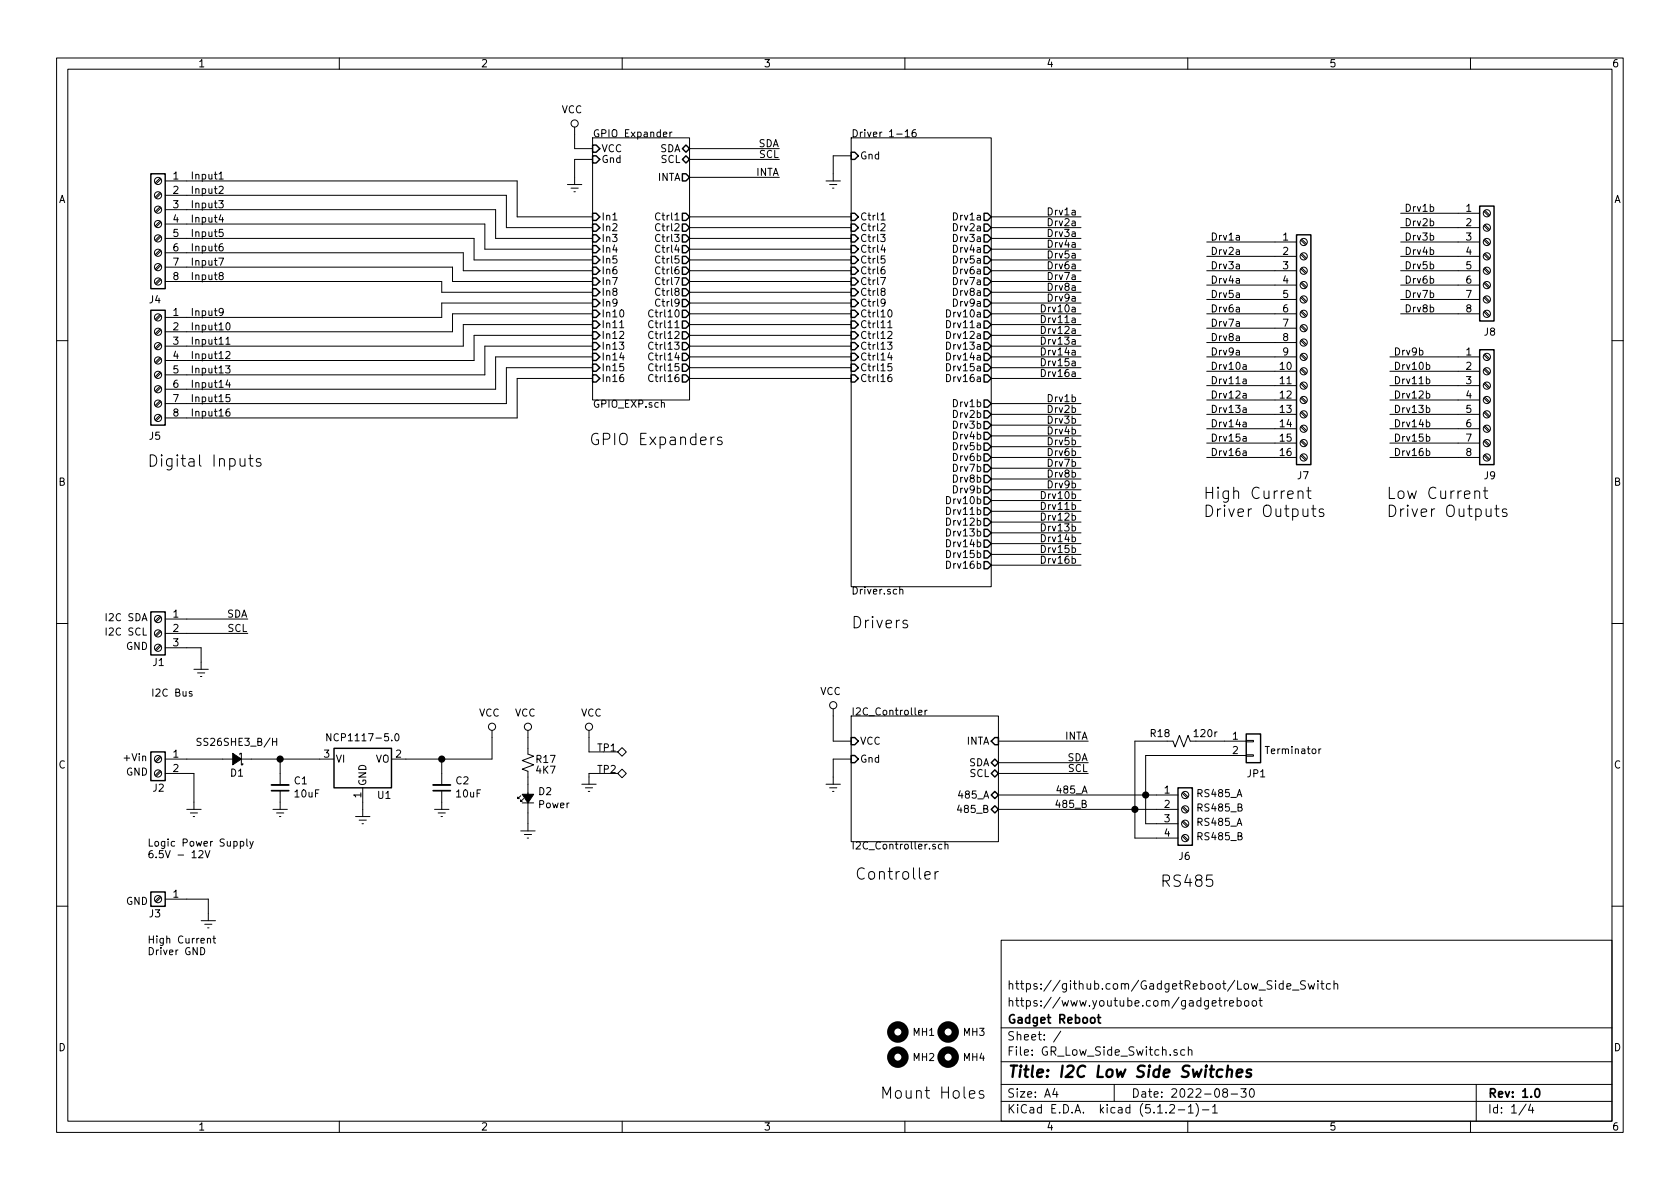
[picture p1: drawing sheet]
EESchema Schematic File Version 4
LIBS:GR_Low_Side_Switch-cache
EELAYER 29 0
EELAYER END
$Descr A4 11693 8268
encoding utf-8
Sheet 1 4
Title "I2C Low Side Switches"
Date "2022-08-30"
Rev "1.0"
Comp "Gadget Reboot"
Comment1 "https://www.youtube.com/gadgetreboot"
Comment2 "https://github.com/GadgetReboot/Low_Side_Switch"
Comment3 ""
Comment4 ""
$EndDescr
$Comp
L Mechanical:MountingHole MH1
U 1 1
P 6250 7175
F 0 "MH1" H 6350 7175 50  0000 L CNN
F 1 "MountingHole" H 6350 7130 50  0001 L CNN
F 2 "MountingHole:MountingHole_3.2mm_M3" H 6250 7175 50  0001 C CNN
F 3 "~" H 6250 7175 50  0001 C CNN
	1    6250 7175
	1    0    0    -1  
$EndComp
$Comp
L Mechanical:MountingHole MH2
U 1 1
P 6250 7350
F 0 "MH2" H 6350 7350 50  0000 L CNN
F 1 "MountingHole" H 6350 7305 50  0001 L CNN
F 2 "MountingHole:MountingHole_3.2mm_M3" H 6250 7350 50  0001 C CNN
F 3 "~" H 6250 7350 50  0001 C CNN
	1    6250 7350
	1    0    0    -1  
$EndComp
$Comp
L Mechanical:MountingHole MH3
U 1 1
P 6600 7175
F 0 "MH3" H 6700 7175 50  0000 L CNN
F 1 "MountingHole" H 6700 7130 50  0001 L CNN
F 2 "MountingHole:MountingHole_3.2mm_M3" H 6600 7175 50  0001 C CNN
F 3 "~" H 6600 7175 50  0001 C CNN
	1    6600 7175
	1    0    0    -1  
$EndComp
$Comp
L Mechanical:MountingHole MH4
U 1 1
P 6600 7350
F 0 "MH4" H 6700 7350 50  0000 L CNN
F 1 "MountingHole" H 6700 7305 50  0001 L CNN
F 2 "MountingHole:MountingHole_3.2mm_M3" H 6600 7350 50  0001 C CNN
F 3 "~" H 6600 7350 50  0001 C CNN
	1    6600 7350
	1    0    0    -1  
$EndComp
Text Notes 6125 7650 0    79   ~ 0
Mount Holes
Text Label 1725 4300 2    50   ~ 0
SDA
Text Label 1725 4400 2    50   ~ 0
SCL
Wire Wire Line
	1725 4400 1300 4400
Wire Wire Line
	1725 4300 1300 4300
$Comp
L power:VCC #PWR?
U 1 1
P 4100 5125
AR Path="/620F645F/625E51FA" Ref="#PWR?"  Part="1" 
AR Path="/625E51FA" Ref="#PWR016"  Part="1" 
F 0 "#PWR016" H 4100 4975 50  0001 C CNN
F 1 "VCC" H 4117 5298 50  0000 C CNN
F 2 "" H 4100 5125 50  0001 C CNN
F 3 "" H 4100 5125 50  0001 C CNN
	1    4100 5125
	1    0    0    -1  
$EndComp
Text Notes 850  5300 0    50   ~ 0
+Vin
Text Notes 725  4325 0    50   ~ 0
I2C SDA
Text Notes 725  4425 0    50   ~ 0
I2C SCL
Text Notes 875  5400 0    50   ~ 0
GND
$Comp
L power:GNDREF #PWR012
U 1 1
P 4100 5400
F 0 "#PWR012" H 4100 5150 50  0001 C CNN
F 1 "GNDREF" H 4105 5227 50  0001 C CNN
F 2 "" H 4100 5400 50  0001 C CNN
F 3 "" H 4100 5400 50  0001 C CNN
	1    4100 5400
	1    0    0    -1  
$EndComp
$Comp
L Connector:TestPoint_Alt TP?
U 1 1
P 4200 5225
AR Path="/620F645F/630493F2" Ref="TP?"  Part="1" 
AR Path="/630493F2" Ref="TP1"  Part="1" 
F 0 "TP1" V 4225 5250 50  0000 C CNN
F 1 "TestPoint_Alt" V 4304 5297 50  0001 C CNN
F 2 "TestPoint:TestPoint_THTPad_D2.0mm_Drill1.0mm" H 4400 5225 50  0001 C CNN
F 3 "~" H 4400 5225 50  0001 C CNN
	1    4200 5225
	0    1    -1   0   
$EndComp
$Comp
L Connector:TestPoint_Alt TP?
U 1 1
P 4200 5375
AR Path="/620F645F/63050816" Ref="TP?"  Part="1" 
AR Path="/63050816" Ref="TP2"  Part="1" 
F 0 "TP2" V 4225 5400 50  0000 C CNN
F 1 "TestPoint_Alt" V 4304 5447 50  0001 C CNN
F 2 "TestPoint:TestPoint_THTPad_D2.0mm_Drill1.0mm" H 4400 5375 50  0001 C CNN
F 3 "~" H 4400 5375 50  0001 C CNN
	1    4200 5375
	0    1    -1   0   
$EndComp
Wire Wire Line
	4100 5225 4100 5125
Wire Wire Line
	4200 5375 4100 5375
Wire Wire Line
	4100 5375 4100 5400
$Sheet
S 5925 950  975  3125
U 6258F4DD
F0 "Driver 1-16" 50
F1 "Driver.sch" 50
F2 "Gnd" I L 5925 1075 50 
F3 "Drv16b" O R 6900 3925 50 
F4 "Drv15b" O R 6900 3850 50 
F5 "Drv14b" O R 6900 3775 50 
F6 "Drv13b" O R 6900 3700 50 
F7 "Drv12b" O R 6900 3625 50 
F8 "Drv11b" O R 6900 3550 50 
F9 "Drv10b" O R 6900 3475 50 
F10 "Drv9b" O R 6900 3400 50 
F11 "Drv8b" O R 6900 3325 50 
F12 "Drv7b" O R 6900 3250 50 
F13 "Drv6b" O R 6900 3175 50 
F14 "Drv5b" O R 6900 3100 50 
F15 "Drv4b" O R 6900 3025 50 
F16 "Drv3b" O R 6900 2950 50 
F17 "Drv2b" O R 6900 2875 50 
F18 "Drv1b" O R 6900 2800 50 
F19 "Ctrl16" I L 5925 2625 50 
F20 "Ctrl15" I L 5925 2550 50 
F21 "Ctrl14" I L 5925 2475 50 
F22 "Ctrl13" I L 5925 2400 50 
F23 "Ctrl12" I L 5925 2325 50 
F24 "Ctrl11" I L 5925 2250 50 
F25 "Ctrl10" I L 5925 2175 50 
F26 "Ctrl9" I L 5925 2100 50 
F27 "Ctrl8" I L 5925 2025 50 
F28 "Ctrl7" I L 5925 1950 50 
F29 "Ctrl6" I L 5925 1875 50 
F30 "Ctrl5" I L 5925 1800 50 
F31 "Ctrl4" I L 5925 1725 50 
F32 "Ctrl3" I L 5925 1650 50 
F33 "Ctrl2" I L 5925 1575 50 
F34 "Ctrl1" I L 5925 1500 50 
F35 "Drv16a" O R 6900 2625 50 
F36 "Drv15a" O R 6900 2550 50 
F37 "Drv14a" O R 6900 2475 50 
F38 "Drv13a" O R 6900 2400 50 
F39 "Drv12a" O R 6900 2325 50 
F40 "Drv11a" O R 6900 2250 50 
F41 "Drv10a" O R 6900 2175 50 
F42 "Drv9a" O R 6900 2100 50 
F43 "Drv8a" O R 6900 2025 50 
F44 "Drv7a" O R 6900 1950 50 
F45 "Drv6a" O R 6900 1875 50 
F46 "Drv5a" O R 6900 1800 50 
F47 "Drv4a" O R 6900 1725 50 
F48 "Drv3a" O R 6900 1650 50 
F49 "Drv2a" O R 6900 1575 50 
F50 "Drv1a" O R 6900 1500 50 
$EndSheet
$Comp
L power:GNDREF #PWR013
U 1 1
P 5800 1200
F 0 "#PWR013" H 5800 950 50  0001 C CNN
F 1 "GNDREF" H 5805 1027 50  0001 C CNN
F 2 "" H 5800 1200 50  0001 C CNN
F 3 "" H 5800 1200 50  0001 C CNN
	1    5800 1200
	-1   0    0    -1  
$EndComp
Wire Wire Line
	5925 1075 5800 1075
Wire Wire Line
	5800 1075 5800 1200
Text Label 7500 1500 2    50   ~ 0
Drv1a
Text Label 7500 1575 2    50   ~ 0
Drv2a
Wire Wire Line
	7525 1500 6900 1500
Wire Wire Line
	7525 1575 6900 1575
Text Label 7500 1650 2    50   ~ 0
Drv3a
Text Label 7500 1725 2    50   ~ 0
Drv4a
Wire Wire Line
	7525 1650 6900 1650
Wire Wire Line
	7525 1725 6900 1725
Text Label 7500 1800 2    50   ~ 0
Drv5a
Text Label 7500 1875 2    50   ~ 0
Drv6a
Wire Wire Line
	7525 1800 6900 1800
Wire Wire Line
	7525 1875 6900 1875
Text Label 7500 1950 2    50   ~ 0
Drv7a
Text Label 7500 2025 2    50   ~ 0
Drv8a
Wire Wire Line
	7525 1950 6900 1950
Wire Wire Line
	7525 2025 6900 2025
Text Label 7500 2100 2    50   ~ 0
Drv9a
Text Label 7500 2175 2    50   ~ 0
Drv10a
Wire Wire Line
	7525 2100 6900 2100
Wire Wire Line
	7525 2175 6900 2175
Text Label 7500 2250 2    50   ~ 0
Drv11a
Text Label 7500 2325 2    50   ~ 0
Drv12a
Wire Wire Line
	7525 2250 6900 2250
Wire Wire Line
	7525 2325 6900 2325
Text Label 7500 2400 2    50   ~ 0
Drv13a
Text Label 7500 2475 2    50   ~ 0
Drv14a
Wire Wire Line
	7525 2400 6900 2400
Wire Wire Line
	7525 2475 6900 2475
Text Label 7500 2550 2    50   ~ 0
Drv15a
Text Label 7500 2625 2    50   ~ 0
Drv16a
Wire Wire Line
	7525 2550 6900 2550
Wire Wire Line
	7525 2625 6900 2625
Text Label 5425 1025 2    50   ~ 0
SDA
Text Label 5425 1100 2    50   ~ 0
SCL
Wire Wire Line
	5425 1025 4800 1025
Wire Wire Line
	5425 1100 4800 1100
$Comp
L power:VCC #PWR?
U 1 1
P 4000 925
AR Path="/620F645F/62660C0D" Ref="#PWR?"  Part="1" 
AR Path="/62660C0D" Ref="#PWR010"  Part="1" 
F 0 "#PWR010" H 4000 775 50  0001 C CNN
F 1 "VCC" H 4017 1098 50  0000 C CNN
F 2 "" H 4000 925 50  0001 C CNN
F 3 "" H 4000 925 50  0001 C CNN
	1    4000 925 
	-1   0    0    -1  
$EndComp
$Comp
L power:GNDREF #PWR011
U 1 1
P 4000 1225
F 0 "#PWR011" H 4000 975 50  0001 C CNN
F 1 "GNDREF" H 4005 1052 50  0001 C CNN
F 2 "" H 4000 1225 50  0001 C CNN
F 3 "" H 4000 1225 50  0001 C CNN
	1    4000 1225
	-1   0    0    -1  
$EndComp
Wire Wire Line
	4000 925  4000 1025
Wire Wire Line
	4000 1025 4125 1025
Wire Wire Line
	4125 1100 4000 1100
Wire Wire Line
	4000 1100 4000 1225
Text Notes 5925 4375 0    79   ~ 0
Drivers
$Sheet
S 4125 950  675  1825
U 62660C03
F0 "GPIO Expander" 50
F1 "GPIO_EXP.sch" 50
F2 "SDA" B R 4800 1025 50 
F3 "VCC" I L 4125 1025 50 
F4 "Gnd" I L 4125 1100 50 
F5 "In1" I L 4125 1500 50 
F6 "In2" I L 4125 1575 50 
F7 "In3" I L 4125 1650 50 
F8 "In4" I L 4125 1725 50 
F9 "In5" I L 4125 1800 50 
F10 "In6" I L 4125 1875 50 
F11 "In7" I L 4125 1950 50 
F12 "In8" I L 4125 2025 50 
F13 "In9" I L 4125 2100 50 
F14 "In10" I L 4125 2175 50 
F15 "In11" I L 4125 2250 50 
F16 "In12" I L 4125 2325 50 
F17 "In13" I L 4125 2400 50 
F18 "In14" I L 4125 2475 50 
F19 "In15" I L 4125 2550 50 
F20 "In16" I L 4125 2625 50 
F21 "Ctrl1" O R 4800 1500 50 
F22 "Ctrl2" O R 4800 1575 50 
F23 "Ctrl3" O R 4800 1650 50 
F24 "Ctrl4" O R 4800 1725 50 
F25 "Ctrl5" O R 4800 1800 50 
F26 "Ctrl6" O R 4800 1875 50 
F27 "Ctrl7" O R 4800 1950 50 
F28 "Ctrl8" O R 4800 2025 50 
F29 "Ctrl9" O R 4800 2100 50 
F30 "Ctrl10" O R 4800 2175 50 
F31 "Ctrl11" O R 4800 2250 50 
F32 "Ctrl12" O R 4800 2325 50 
F33 "Ctrl13" O R 4800 2400 50 
F34 "Ctrl14" O R 4800 2475 50 
F35 "Ctrl15" O R 4800 2550 50 
F36 "Ctrl16" O R 4800 2625 50 
F37 "SCL" B R 4800 1100 50 
F38 "INTA" O R 4800 1225 50 
$EndSheet
Text Label 7500 2800 2    50   ~ 0
Drv1b
Text Label 7500 2875 2    50   ~ 0
Drv2b
Wire Wire Line
	7525 2800 6900 2800
Wire Wire Line
	7525 2875 6900 2875
Text Label 7500 2950 2    50   ~ 0
Drv3b
Text Label 7500 3025 2    50   ~ 0
Drv4b
Wire Wire Line
	7525 2950 6900 2950
Wire Wire Line
	7525 3025 6900 3025
Text Label 7500 3100 2    50   ~ 0
Drv5b
Text Label 7500 3175 2    50   ~ 0
Drv6b
Wire Wire Line
	7525 3100 6900 3100
Wire Wire Line
	7525 3175 6900 3175
Text Label 7500 3250 2    50   ~ 0
Drv7b
Text Label 7500 3325 2    50   ~ 0
Drv8b
Wire Wire Line
	7525 3250 6900 3250
Wire Wire Line
	7525 3325 6900 3325
Text Label 7500 3400 2    50   ~ 0
Drv9b
Text Label 7500 3475 2    50   ~ 0
Drv10b
Wire Wire Line
	7525 3400 6900 3400
Wire Wire Line
	7525 3475 6900 3475
Text Label 7500 3550 2    50   ~ 0
Drv11b
Text Label 7500 3625 2    50   ~ 0
Drv12b
Wire Wire Line
	7525 3550 6900 3550
Wire Wire Line
	7525 3625 6900 3625
Text Label 7500 3700 2    50   ~ 0
Drv13b
Text Label 7500 3775 2    50   ~ 0
Drv14b
Wire Wire Line
	7525 3700 6900 3700
Wire Wire Line
	7525 3775 6900 3775
Text Label 7500 3850 2    50   ~ 0
Drv15b
Text Label 7500 3925 2    50   ~ 0
Drv16b
Wire Wire Line
	7525 3850 6900 3850
Wire Wire Line
	7525 3925 6900 3925
Wire Wire Line
	4800 1500 5925 1500
Wire Wire Line
	4800 1575 5925 1575
Wire Wire Line
	4800 1650 5925 1650
Wire Wire Line
	4800 1725 5925 1725
Wire Wire Line
	4800 1800 5925 1800
Wire Wire Line
	4800 1875 5925 1875
Wire Wire Line
	4800 1950 5925 1950
Wire Wire Line
	4800 2025 5925 2025
Wire Wire Line
	4800 2100 5925 2100
Wire Wire Line
	4800 2175 5925 2175
Wire Wire Line
	4800 2250 5925 2250
Wire Wire Line
	4800 2325 5925 2325
Wire Wire Line
	4800 2400 5925 2400
Wire Wire Line
	4800 2475 5925 2475
Wire Wire Line
	4800 2550 5925 2550
Wire Wire Line
	4800 2625 5925 2625
Text Notes 4100 3100 0    79   ~ 0
GPIO Expanders
Text Label 8425 1675 0    50   ~ 0
Drv1a
Text Label 8425 1775 0    50   ~ 0
Drv2a
Wire Wire Line
	8400 1675 8875 1675
Wire Wire Line
	8400 1775 8875 1775
Text Label 8425 1875 0    50   ~ 0
Drv3a
Text Label 8425 1975 0    50   ~ 0
Drv4a
Wire Wire Line
	8400 1875 8875 1875
Wire Wire Line
	8400 1975 8875 1975
Text Label 8425 2075 0    50   ~ 0
Drv5a
Text Label 8425 2175 0    50   ~ 0
Drv6a
Wire Wire Line
	8400 2075 8875 2075
Wire Wire Line
	8400 2175 8875 2175
Text Label 8425 2275 0    50   ~ 0
Drv7a
Text Label 8425 2375 0    50   ~ 0
Drv8a
Wire Wire Line
	8400 2275 8875 2275
Wire Wire Line
	8400 2375 8875 2375
Text Label 8425 2475 0    50   ~ 0
Drv9a
Text Label 8425 2575 0    50   ~ 0
Drv10a
Wire Wire Line
	8400 2475 8875 2475
Wire Wire Line
	8400 2575 8875 2575
Text Label 8425 2675 0    50   ~ 0
Drv11a
Text Label 8425 2775 0    50   ~ 0
Drv12a
Wire Wire Line
	8400 2675 8875 2675
Wire Wire Line
	8400 2775 8875 2775
Text Label 8425 2875 0    50   ~ 0
Drv13a
Text Label 8425 2975 0    50   ~ 0
Drv14a
Wire Wire Line
	8400 2875 8875 2875
Wire Wire Line
	8400 2975 8875 2975
Text Label 8425 3075 0    50   ~ 0
Drv15a
Text Label 8425 3175 0    50   ~ 0
Drv16a
Wire Wire Line
	8400 3075 8875 3075
Wire Wire Line
	8400 3175 8875 3175
Text Notes 8375 3600 0    79   ~ 0
High Current \nDriver Outputs
Text Label 9775 1475 0    50   ~ 0
Drv1b
Text Label 9775 1575 0    50   ~ 0
Drv2b
Wire Wire Line
	9750 1475 10150 1475
Wire Wire Line
	9750 1575 10150 1575
Text Label 9775 1675 0    50   ~ 0
Drv3b
Text Label 9775 1775 0    50   ~ 0
Drv4b
Wire Wire Line
	9750 1675 10150 1675
Wire Wire Line
	9750 1775 10150 1775
Text Label 9775 1875 0    50   ~ 0
Drv5b
Text Label 9775 1975 0    50   ~ 0
Drv6b
Wire Wire Line
	9750 1875 10150 1875
Wire Wire Line
	9750 1975 10150 1975
Text Label 9775 2075 0    50   ~ 0
Drv7b
Text Label 9775 2175 0    50   ~ 0
Drv8b
Wire Wire Line
	9750 2075 10150 2075
Wire Wire Line
	9750 2175 10150 2175
Text Label 9700 2475 0    50   ~ 0
Drv9b
Text Label 9700 2575 0    50   ~ 0
Drv10b
Wire Wire Line
	9675 2475 10150 2475
Wire Wire Line
	9675 2575 10150 2575
Text Label 9700 2675 0    50   ~ 0
Drv11b
Text Label 9700 2775 0    50   ~ 0
Drv12b
Wire Wire Line
	9675 2675 10150 2675
Wire Wire Line
	9675 2775 10150 2775
Text Label 9700 2875 0    50   ~ 0
Drv13b
Text Label 9700 2975 0    50   ~ 0
Drv14b
Wire Wire Line
	9675 2875 10150 2875
Wire Wire Line
	9675 2975 10150 2975
Text Label 9700 3075 0    50   ~ 0
Drv15b
Text Label 9700 3175 0    50   ~ 0
Drv16b
Wire Wire Line
	9675 3075 10150 3075
Wire Wire Line
	9675 3175 10150 3175
Text Notes 9650 3600 0    79   ~ 0
Low Current \nDriver Outputs
Text Label 1325 1250 0    50   ~ 0
Input1
Text Label 1325 1350 0    50   ~ 0
Input2
Text Label 1325 1450 0    50   ~ 0
Input3
Text Label 1325 1550 0    50   ~ 0
Input4
Text Label 1325 1650 0    50   ~ 0
Input5
Text Label 1325 1750 0    50   ~ 0
Input6
Text Label 1325 1850 0    50   ~ 0
Input7
Text Label 1325 1950 0    50   ~ 0
Input8
Text Label 1325 2200 0    50   ~ 0
Input9
Text Label 1325 2300 0    50   ~ 0
Input10
Text Label 1325 2400 0    50   ~ 0
Input11
Text Label 1325 2500 0    50   ~ 0
Input12
Text Label 1325 2600 0    50   ~ 0
Input13
Text Label 1325 2700 0    50   ~ 0
Input14
Text Label 1325 2800 0    50   ~ 0
Input15
Text Label 1325 2900 0    50   ~ 0
Input16
Wire Wire Line
	3600 1500 4125 1500
Wire Wire Line
	3600 2625 4125 2625
Text Notes 1025 3250 0    79   ~ 0
Digital Inputs
Wire Wire Line
	4200 5225 4100 5225
$Comp
L Connector:Screw_Terminal_01x16 J7
U 1 1
P 9075 2375
F 0 "J7" H 9025 1450 50  0000 L CNN
F 1 "Screw_Terminal_01x16" H 9155 2276 50  0001 L CNN
F 2 "TerminalBlock_Phoenix:TerminalBlock_Phoenix_MKDS-3-16-5.08_1x16_P5.08mm_Horizontal" H 9075 2375 50  0001 C CNN
F 3 "~" H 9075 2375 50  0001 C CNN
F 4 "16 Position Terminal Block 5.08mm Through Hole" H 9075 2375 50  0001 C CNN "Description"
F 5 "1-282837-6" H 9075 2375 50  0001 C CNN "MPN"
F 6 "TE Connectivity" H 9075 2375 50  0001 C CNN "Manufacturer"
F 7 "16 Position Terminal Block 5.08mm Through Hole" H 9075 2375 50  0001 C CNN "Desc."
	1    9075 2375
	1    0    0    -1  
$EndComp
$Comp
L Connector:Screw_Terminal_01x08 J9
U 1 1
P 10350 2775
F 0 "J9" H 10325 2250 50  0000 L CNN
F 1 "Screw_Terminal_01x08" H 10430 2676 50  0001 L CNN
F 2 "TerminalBlock_Phoenix:TerminalBlock_Phoenix_MPT-0,5-8-2.54_1x08_P2.54mm_Horizontal" H 10350 2775 50  0001 C CNN
F 3 "~" H 10350 2775 50  0001 C CNN
F 4 "8 Position Terminal Block 2.54mm Through Hole" H 10350 2775 50  0001 C CNN "Description"
F 5 "OSTVN08A150" H 10350 2775 50  0001 C CNN "MPN"
F 6 "On Shore Technology" H 10350 2775 50  0001 C CNN "Manufacturer"
F 7 "8 Position Terminal Block 2.54mm Through Hole" H 10350 2775 50  0001 C CNN "Desc."
	1    10350 2775
	1    0    0    -1  
$EndComp
$Comp
L Connector:Screw_Terminal_01x08 J8
U 1 1
P 10350 1775
F 0 "J8" H 10325 1250 50  0000 L CNN
F 1 "Screw_Terminal_01x08" H 10430 1676 50  0001 L CNN
F 2 "TerminalBlock_Phoenix:TerminalBlock_Phoenix_MPT-0,5-8-2.54_1x08_P2.54mm_Horizontal" H 10350 1775 50  0001 C CNN
F 3 "~" H 10350 1775 50  0001 C CNN
F 4 "8 Position Terminal Block 2.54mm Through Hole" H 10350 1775 50  0001 C CNN "Description"
F 5 "OSTVN08A150" H 10350 1775 50  0001 C CNN "MPN"
F 6 "On Shore Technology" H 10350 1775 50  0001 C CNN "Manufacturer"
F 7 "8 Position Terminal Block 2.54mm Through Hole" H 10350 1775 50  0001 C CNN "Desc."
	1    10350 1775
	1    0    0    -1  
$EndComp
$Comp
L Connector:Screw_Terminal_01x08 J4
U 1 1
P 1100 1550
F 0 "J4" H 1075 1025 50  0000 L CNN
F 1 "Screw_Terminal_01x08" H 1180 1451 50  0001 L CNN
F 2 "TerminalBlock_Phoenix:TerminalBlock_Phoenix_MPT-0,5-8-2.54_1x08_P2.54mm_Horizontal" H 1100 1550 50  0001 C CNN
F 3 "~" H 1100 1550 50  0001 C CNN
F 4 "8 Position Terminal Block 2.54mm Through Hole" H 1100 1550 50  0001 C CNN "Description"
F 5 "OSTVN08A150" H 1100 1550 50  0001 C CNN "MPN"
F 6 "On Shore Technology" H 1100 1550 50  0001 C CNN "Manufacturer"
F 7 "8 Position Terminal Block 2.54mm Through Hole" H 1100 1550 50  0001 C CNN "Desc."
	1    1100 1550
	-1   0    0    -1  
$EndComp
$Comp
L Connector:Screw_Terminal_01x08 J5
U 1 1
P 1100 2500
F 0 "J5" H 1075 1975 50  0000 L CNN
F 1 "Screw_Terminal_01x08" H 1180 2401 50  0001 L CNN
F 2 "TerminalBlock_Phoenix:TerminalBlock_Phoenix_MPT-0,5-8-2.54_1x08_P2.54mm_Horizontal" H 1100 2500 50  0001 C CNN
F 3 "~" H 1100 2500 50  0001 C CNN
F 4 "8 Position Terminal Block 2.54mm Through Hole" H 1100 2500 50  0001 C CNN "Description"
F 5 "OSTVN08A150" H 1100 2500 50  0001 C CNN "MPN"
F 6 "On Shore Technology" H 1100 2500 50  0001 C CNN "Manufacturer"
F 7 "8 Position Terminal Block 2.54mm Through Hole" H 1100 2500 50  0001 C CNN "Desc."
	1    1100 2500
	-1   0    0    -1  
$EndComp
$Sheet
S 5925 4975 1025 875 
U 631D1369
F0 "I2C_Controller" 50
F1 "I2C_Controller.sch" 50
F2 "SDA" B R 6950 5300 50 
F3 "SCL" B R 6950 5375 50 
F4 "VCC" I L 5925 5150 50 
F5 "Gnd" I L 5925 5275 50 
F6 "485_A" B R 6950 5525 50 
F7 "INTA" I R 6950 5150 50 
F8 "485_B" B R 6950 5625 50 
$EndSheet
$Comp
L Device:R_Small_US R?
U 1 1
P 3675 5300
AR Path="/631D1369/63229B42" Ref="R?"  Part="1" 
AR Path="/63229B42" Ref="R17"  Part="1" 
F 0 "R17" H 3875 5325 50  0000 R CNN
F 1 "4K7" H 3875 5250 50  0000 R CNN
F 2 "Resistor_SMD:R_0805_2012Metric" H 3675 5300 50  0001 C CNN
F 3 "~" H 3675 5300 50  0001 C CNN
F 4 "RES SMD 4.7K OHM 5% 1/8W 0805" H 3675 5300 50  0001 C CNN "Description"
F 5 "ERJ-6GEYJ472V" H 3675 5300 50  0001 C CNN "MPN"
F 6 "Panasonic" H 3675 5300 50  0001 C CNN "Manufacturer"
F 7 "RES SMD 4.7K OHM 5% 1/8W 0805" H 3675 5300 50  0001 C CNN "Desc."
	1    3675 5300
	1    0    0    -1  
$EndComp
$Comp
L Device:LED_Small_ALT D?
U 1 1
P 3675 5550
AR Path="/631D1369/63229B48" Ref="D?"  Part="1" 
AR Path="/63229B48" Ref="D2"  Part="1" 
F 0 "D2" V 3721 5482 50  0000 R CNN
F 1 "Power" V 3630 5482 50  0000 R CNN
F 2 "LED_SMD:LED_0805_2012Metric" V 3675 5550 50  0001 C CNN
F 3 "~" V 3675 5550 50  0001 C CNN
F 4 "LED Green 0805" H 3675 5550 50  0001 C CNN "Description"
F 5 "150080GS75000" H 3675 5550 50  0001 C CNN "MPN"
F 6 "Wurth Elektronik" H 3675 5550 50  0001 C CNN "Manufacturer"
F 7 "LED Green 0805" H 3675 5550 50  0001 C CNN "Desc."
	1    3675 5550
	0    -1   -1   0   
$EndComp
$Comp
L power:GNDREF #PWR?
U 1 1
P 3675 5725
AR Path="/631D1369/63229B4E" Ref="#PWR?"  Part="1" 
AR Path="/63229B4E" Ref="#PWR09"  Part="1" 
F 0 "#PWR09" H 3675 5475 50  0001 C CNN
F 1 "GNDREF" H 3925 5450 50  0001 C CNN
F 2 "" H 3675 5725 50  0001 C CNN
F 3 "" H 3675 5725 50  0001 C CNN
	1    3675 5725
	-1   0    0    -1  
$EndComp
Wire Wire Line
	3675 5125 3675 5200
Wire Wire Line
	3675 5400 3675 5450
Wire Wire Line
	3675 5650 3675 5725
$Comp
L power:VCC #PWR?
U 1 1
P 3675 5125
AR Path="/620F645F/632535E9" Ref="#PWR?"  Part="1" 
AR Path="/632535E9" Ref="#PWR08"  Part="1" 
F 0 "#PWR08" H 3675 4975 50  0001 C CNN
F 1 "VCC" H 3692 5298 50  0000 C CNN
F 2 "" H 3675 5125 50  0001 C CNN
F 3 "" H 3675 5125 50  0001 C CNN
	1    3675 5125
	-1   0    0    -1  
$EndComp
$Comp
L Device:C_Small C?
U 1 1
P 1950 5475
AR Path="/620F645F/6329FB94" Ref="C?"  Part="1" 
AR Path="/6329FB94" Ref="C1"  Part="1" 
AR Path="/6258F4DD/6329FB94" Ref="C?"  Part="1" 
AR Path="/62660C03/6329FB94" Ref="C?"  Part="1" 
AR Path="/6266783E/6329FB94" Ref="C?"  Part="1" 
AR Path="/6266789E/6329FB94" Ref="C?"  Part="1" 
F 0 "C1" H 1858 5429 50  0000 R CNN
F 1 "10uF" H 1858 5520 50  0000 R CNN
F 2 "Capacitor_SMD:C_0805_2012Metric" H 1950 5475 50  0001 C CNN
F 3 "~" H 1950 5475 50  0001 C CNN
F 4 "Capacitor MLCC 10uF+/-10% 25V X5R 0805" H 1950 5475 50  0001 C CNN "Description"
F 5 "CL21A106KAYNNNF" H 1950 5475 50  0001 C CNN "MPN"
F 6 "Samsung" H 1950 5475 50  0001 C CNN "Manufacturer"
F 7 "Capacitor MLCC 10uF+/-10% 25V X5R 0805" H 1950 5475 50  0001 C CNN "Desc."
	1    1950 5475
	-1   0    0    1   
$EndComp
$Comp
L power:GNDREF #PWR04
U 1 1
P 1950 5575
AR Path="/6329FB9A" Ref="#PWR04"  Part="1" 
AR Path="/62037087/6329FB9A" Ref="#PWR?"  Part="1" 
AR Path="/620C1FB7/6329FB9A" Ref="#PWR?"  Part="1" 
AR Path="/620CB6A8/6329FB9A" Ref="#PWR?"  Part="1" 
AR Path="/620CF00E/6329FB9A" Ref="#PWR?"  Part="1" 
AR Path="/620F645F/6329FB9A" Ref="#PWR?"  Part="1" 
AR Path="/6258F4DD/6329FB9A" Ref="#PWR?"  Part="1" 
AR Path="/62660C03/6329FB9A" Ref="#PWR?"  Part="1" 
AR Path="/6266783E/6329FB9A" Ref="#PWR?"  Part="1" 
AR Path="/6266789E/6329FB9A" Ref="#PWR?"  Part="1" 
F 0 "#PWR04" H 1950 5325 50  0001 C CNN
F 1 "GNDREF" H 1955 5402 50  0001 C CNN
F 2 "" H 1950 5575 50  0001 C CNN
F 3 "" H 1950 5575 50  0001 C CNN
	1    1950 5575
	-1   0    0    -1  
$EndComp
$Comp
L Connector:Screw_Terminal_01x01 J3
U 1 1
P 1100 6250
F 0 "J3" H 1075 6150 50  0000 L CNN
F 1 "Screw_Terminal_01x01" H 1180 6201 50  0001 L CNN
F 2 "footprints:7691-SEMS" H 1100 6250 50  0001 C CNN
F 3 "~" H 1100 6250 50  0001 C CNN
F 4 "Keystone" H 1100 6250 50  0001 C CNN "Manufacturer"
F 5 "7691-SEMS" H 1100 6250 50  0001 C CNN "MPN"
F 6 "Screws & Fasteners SCREW TERM W/SEMS SCREW-LOOSE" H 1100 6250 50  0001 C CNN "Description"
F 7 "Screws & Fasteners SCREW TERM W/SEMS SCREW-LOOSE" H 1100 6250 50  0001 C CNN "Desc."
	1    1100 6250
	-1   0    0    -1  
$EndComp
$Comp
L Regulator_Linear:NCP1117-5.0_TO252 U1
U 1 1
P 2525 5275
F 0 "U1" H 2675 5025 50  0000 C CNN
F 1 "NCP1117-5.0" H 2525 5426 50  0000 C CNN
F 2 "Package_TO_SOT_SMD:TO-252-2" H 2525 5500 50  0001 C CNN
F 3 "http://www.onsemi.com/pub_link/Collateral/NCP1117-D.PDF" H 2525 5275 50  0001 C CNN
F 4 "NCP1117DT50RKG" H 2525 5275 50  0001 C CNN "MPN"
F 5 "OnSemi" H 2525 5275 50  0001 C CNN "Manufacturer"
F 6 "LDO Voltage Regulators 5.0V 1A TO-252" H 2525 5275 50  0001 C CNN "Description"
F 7 "LDO Voltage Regulators 5.0V 1A TO-252" H 2525 5275 50  0001 C CNN "Desc."
	1    2525 5275
	1    0    0    -1  
$EndComp
$Comp
L Connector:Screw_Terminal_01x04 J6
U 1 1
P 8250 5625
F 0 "J6" H 8200 5300 50  0000 L CNN
F 1 "Screw_Terminal_01x04" H 8330 5526 50  0001 L CNN
F 2 "TerminalBlock_TE-Connectivity:TerminalBlock_TE_282834-4_1x04_P2.54mm_Horizontal" H 8250 5625 50  0001 C CNN
F 3 "~" H 8250 5625 50  0001 C CNN
F 4 "4 Position Terminal Block 2.54mm Through Hole" H 8250 5625 50  0001 C CNN "Description"
F 5 "OSTVN04A150" H 8250 5625 50  0001 C CNN "MPN"
F 6 "On Shore Technology" H 8250 5625 50  0001 C CNN "Manufacturer"
F 7 "4 Position Terminal Block 2.54mm Through Hole" H 8250 5625 50  0001 C CNN "Desc."
	1    8250 5625
	1    0    0    -1  
$EndComp
Text Notes 8075 6175 0    79   ~ 0
RS485\n
$Comp
L Connector_Generic:Conn_01x02 JP1
U 1 1
P 8725 5150
AR Path="/632E7ACF" Ref="JP1"  Part="1" 
AR Path="/620F645F/632E7ACF" Ref="JP?"  Part="1" 
F 0 "JP1" H 8675 4925 50  0000 L CNN
F 1 "Conn_01x02" H 8805 5051 50  0001 L CNN
F 2 "Connector_PinHeader_2.54mm:PinHeader_1x02_P2.54mm_Vertical" H 8725 5150 50  0001 C CNN
F 3 "~" H 8725 5150 50  0001 C CNN
F 4 "Header vertical 2 Pos 2.54mm" H 8725 5150 50  0001 C CNN "Description"
F 5 "PREC002SAAN-RC" H 8725 5150 50  0001 C CNN "MPN"
F 6 "Sullins Connector Solutions" H 8725 5150 50  0001 C CNN "Manufacturer"
F 7 "Header vertical 2 Pos 2.54mm" H 8725 5150 50  0001 C CNN "Desc."
	1    8725 5150
	1    0    0    -1  
$EndComp
$Comp
L Device:R_Small_US R?
U 1 1
P 8225 5150
AR Path="/620F645F/632E8179" Ref="R?"  Part="1" 
AR Path="/632E8179" Ref="R18"  Part="1" 
F 0 "R18" V 8275 4925 50  0000 L CNN
F 1 "120r" V 8275 5225 50  0000 L CNN
F 2 "Resistor_SMD:R_0805_2012Metric" H 8225 5150 50  0001 C CNN
F 3 "~" H 8225 5150 50  0001 C CNN
F 4 "Thick Film Resistor 120 ohms 0805 5% 1/2 watt" H 8225 5150 50  0001 C CNN "Description"
F 5 "ERJ-P06J121V" H 8225 5150 50  0001 C CNN "MPN"
F 6 "Panasonic" H 8225 5150 50  0001 C CNN "Manufacturer"
F 7 "Thick Film Resistor 120 ohms 0805 5% 1/2 watt" H 8225 5150 50  0001 C CNN "Desc."
	1    8225 5150
	0    1    -1   0   
$EndComp
$Comp
L Connector:Screw_Terminal_01x02 J2
U 1 1
P 1100 5275
F 0 "J2" H 1050 5075 50  0000 L CNN
F 1 "Screw_Terminal_01x02" H 1180 5176 50  0001 L CNN
F 2 "TerminalBlock_MetzConnect:TerminalBlock_MetzConnect_Type101_RT01602HBWC_1x02_P5.08mm_Horizontal" H 1100 5275 50  0001 C CNN
F 3 "~" H 1100 5275 50  0001 C CNN
F 4 "2 Position Terminal Block 5.08mm Through Hole" H 1100 5275 50  0001 C CNN "Description"
F 5 "282837-2" H 1100 5275 50  0001 C CNN "MPN"
F 6 "TE Connectivity" H 1100 5275 50  0001 C CNN "Manufacturer"
F 7 "2 Position Terminal Block 5.08mm Through Hole" H 1100 5275 50  0001 C CNN "Desc."
	1    1100 5275
	-1   0    0    -1  
$EndComp
$Comp
L Connector:Screw_Terminal_01x03 J1
U 1 1
P 1100 4400
F 0 "J1" H 1050 4200 50  0000 L CNN
F 1 "Screw_Terminal_01x03" H 1180 4351 50  0001 L CNN
F 2 "TerminalBlock_TE-Connectivity:TerminalBlock_TE_282834-3_1x03_P2.54mm_Horizontal" H 1100 4400 50  0001 C CNN
F 3 "~" H 1100 4400 50  0001 C CNN
F 4 "3 Position Terminal Block 2.54mm Through Hole" H 1100 4400 50  0001 C CNN "Description"
F 5 "OSTVN03A150" H 1100 4400 50  0001 C CNN "MPN"
F 6 "On Shore Technology" H 1100 4400 50  0001 C CNN "Manufacturer"
F 7 "3 Position Terminal Block 2.54mm Through Hole" H 1100 4400 50  0001 C CNN "Desc."
	1    1100 4400
	-1   0    0    -1  
$EndComp
Text Label 5425 1225 2    50   ~ 0
INTA
Wire Wire Line
	5425 1225 4800 1225
Text Label 7575 5150 2    50   ~ 0
INTA
Wire Wire Line
	7575 5150 6950 5150
$Comp
L Device:C_Small C?
U 1 1
P 3075 5475
AR Path="/620F645F/633DEA45" Ref="C?"  Part="1" 
AR Path="/633DEA45" Ref="C2"  Part="1" 
AR Path="/6258F4DD/633DEA45" Ref="C?"  Part="1" 
AR Path="/62660C03/633DEA45" Ref="C?"  Part="1" 
AR Path="/6266783E/633DEA45" Ref="C?"  Part="1" 
AR Path="/6266789E/633DEA45" Ref="C?"  Part="1" 
F 0 "C2" H 2983 5429 50  0000 R CNN
F 1 "10uF" H 2983 5520 50  0000 R CNN
F 2 "Capacitor_SMD:C_0805_2012Metric" H 3075 5475 50  0001 C CNN
F 3 "~" H 3075 5475 50  0001 C CNN
F 4 "Capacitor MLCC 10uF+/-10% 25V X5R 0805" H 3075 5475 50  0001 C CNN "Description"
F 5 "CL21A106KAYNNNF" H 3075 5475 50  0001 C CNN "MPN"
F 6 "Samsung" H 3075 5475 50  0001 C CNN "Manufacturer"
F 7 "Capacitor MLCC 10uF+/-10% 25V X5R 0805" H 3075 5475 50  0001 C CNN "Desc."
	1    3075 5475
	-1   0    0    1   
$EndComp
$Comp
L power:GNDREF #PWR06
U 1 1
P 3075 5575
AR Path="/633DEA4F" Ref="#PWR06"  Part="1" 
AR Path="/62037087/633DEA4F" Ref="#PWR?"  Part="1" 
AR Path="/620C1FB7/633DEA4F" Ref="#PWR?"  Part="1" 
AR Path="/620CB6A8/633DEA4F" Ref="#PWR?"  Part="1" 
AR Path="/620CF00E/633DEA4F" Ref="#PWR?"  Part="1" 
AR Path="/620F645F/633DEA4F" Ref="#PWR?"  Part="1" 
AR Path="/6258F4DD/633DEA4F" Ref="#PWR?"  Part="1" 
AR Path="/62660C03/633DEA4F" Ref="#PWR?"  Part="1" 
AR Path="/6266783E/633DEA4F" Ref="#PWR?"  Part="1" 
AR Path="/6266789E/633DEA4F" Ref="#PWR?"  Part="1" 
F 0 "#PWR06" H 3075 5325 50  0001 C CNN
F 1 "GNDREF" H 3080 5402 50  0001 C CNN
F 2 "" H 3075 5575 50  0001 C CNN
F 3 "" H 3075 5575 50  0001 C CNN
	1    3075 5575
	-1   0    0    -1  
$EndComp
$Comp
L power:GNDREF #PWR05
U 1 1
P 2525 5625
AR Path="/6342BA52" Ref="#PWR05"  Part="1" 
AR Path="/62037087/6342BA52" Ref="#PWR?"  Part="1" 
AR Path="/620C1FB7/6342BA52" Ref="#PWR?"  Part="1" 
AR Path="/620CB6A8/6342BA52" Ref="#PWR?"  Part="1" 
AR Path="/620CF00E/6342BA52" Ref="#PWR?"  Part="1" 
AR Path="/620F645F/6342BA52" Ref="#PWR?"  Part="1" 
AR Path="/6258F4DD/6342BA52" Ref="#PWR?"  Part="1" 
AR Path="/62660C03/6342BA52" Ref="#PWR?"  Part="1" 
AR Path="/6266783E/6342BA52" Ref="#PWR?"  Part="1" 
AR Path="/6266789E/6342BA52" Ref="#PWR?"  Part="1" 
F 0 "#PWR05" H 2525 5375 50  0001 C CNN
F 1 "GNDREF" H 2530 5452 50  0001 C CNN
F 2 "" H 2525 5625 50  0001 C CNN
F 3 "" H 2525 5625 50  0001 C CNN
	1    2525 5625
	-1   0    0    -1  
$EndComp
Wire Wire Line
	2525 5625 2525 5575
Wire Wire Line
	2825 5275 3075 5275
Wire Wire Line
	3075 5275 3075 5375
Wire Wire Line
	2225 5275 1950 5275
Wire Wire Line
	1950 5275 1950 5375
Wire Wire Line
	3075 5275 3425 5275
Connection ~ 3075 5275
$Comp
L power:VCC #PWR?
U 1 1
P 3425 5125
AR Path="/620F645F/6345EDB1" Ref="#PWR?"  Part="1" 
AR Path="/6345EDB1" Ref="#PWR07"  Part="1" 
F 0 "#PWR07" H 3425 4975 50  0001 C CNN
F 1 "VCC" H 3442 5298 50  0000 C CNN
F 2 "" H 3425 5125 50  0001 C CNN
F 3 "" H 3425 5125 50  0001 C CNN
	1    3425 5125
	-1   0    0    -1  
$EndComp
Wire Wire Line
	3425 5275 3425 5125
$Comp
L power:GNDREF #PWR01
U 1 1
P 1350 5575
AR Path="/634875C4" Ref="#PWR01"  Part="1" 
AR Path="/62037087/634875C4" Ref="#PWR?"  Part="1" 
AR Path="/620C1FB7/634875C4" Ref="#PWR?"  Part="1" 
AR Path="/620CB6A8/634875C4" Ref="#PWR?"  Part="1" 
AR Path="/620CF00E/634875C4" Ref="#PWR?"  Part="1" 
AR Path="/620F645F/634875C4" Ref="#PWR?"  Part="1" 
AR Path="/6258F4DD/634875C4" Ref="#PWR?"  Part="1" 
AR Path="/62660C03/634875C4" Ref="#PWR?"  Part="1" 
AR Path="/6266783E/634875C4" Ref="#PWR?"  Part="1" 
AR Path="/6266789E/634875C4" Ref="#PWR?"  Part="1" 
F 0 "#PWR01" H 1350 5325 50  0001 C CNN
F 1 "GNDREF" H 1355 5402 50  0001 C CNN
F 2 "" H 1350 5575 50  0001 C CNN
F 3 "" H 1350 5575 50  0001 C CNN
	1    1350 5575
	-1   0    0    -1  
$EndComp
Wire Wire Line
	1950 5275 1750 5275
Connection ~ 1950 5275
Wire Wire Line
	1300 5375 1350 5375
Wire Wire Line
	1350 5375 1350 5575
$Comp
L power:GNDREF #PWR02
U 1 1
P 1400 4600
AR Path="/634C2391" Ref="#PWR02"  Part="1" 
AR Path="/62037087/634C2391" Ref="#PWR?"  Part="1" 
AR Path="/620C1FB7/634C2391" Ref="#PWR?"  Part="1" 
AR Path="/620CB6A8/634C2391" Ref="#PWR?"  Part="1" 
AR Path="/620CF00E/634C2391" Ref="#PWR?"  Part="1" 
AR Path="/620F645F/634C2391" Ref="#PWR?"  Part="1" 
AR Path="/6258F4DD/634C2391" Ref="#PWR?"  Part="1" 
AR Path="/62660C03/634C2391" Ref="#PWR?"  Part="1" 
AR Path="/6266783E/634C2391" Ref="#PWR?"  Part="1" 
AR Path="/6266789E/634C2391" Ref="#PWR?"  Part="1" 
F 0 "#PWR02" H 1400 4350 50  0001 C CNN
F 1 "GNDREF" H 1405 4427 50  0001 C CNN
F 2 "" H 1400 4600 50  0001 C CNN
F 3 "" H 1400 4600 50  0001 C CNN
	1    1400 4600
	-1   0    0    -1  
$EndComp
Text Notes 875  4525 0    50   ~ 0
GND
Wire Wire Line
	1300 4500 1400 4500
Wire Wire Line
	1400 4500 1400 4600
$Comp
L power:GNDREF #PWR03
U 1 1
P 1450 6350
AR Path="/63507EE0" Ref="#PWR03"  Part="1" 
AR Path="/62037087/63507EE0" Ref="#PWR?"  Part="1" 
AR Path="/620C1FB7/63507EE0" Ref="#PWR?"  Part="1" 
AR Path="/620CB6A8/63507EE0" Ref="#PWR?"  Part="1" 
AR Path="/620CF00E/63507EE0" Ref="#PWR?"  Part="1" 
AR Path="/620F645F/63507EE0" Ref="#PWR?"  Part="1" 
AR Path="/6258F4DD/63507EE0" Ref="#PWR?"  Part="1" 
AR Path="/62660C03/63507EE0" Ref="#PWR?"  Part="1" 
AR Path="/6266783E/63507EE0" Ref="#PWR?"  Part="1" 
AR Path="/6266789E/63507EE0" Ref="#PWR?"  Part="1" 
F 0 "#PWR03" H 1450 6100 50  0001 C CNN
F 1 "GNDREF" H 1455 6177 50  0001 C CNN
F 2 "" H 1450 6350 50  0001 C CNN
F 3 "" H 1450 6350 50  0001 C CNN
	1    1450 6350
	-1   0    0    -1  
$EndComp
Wire Wire Line
	1300 6250 1450 6250
Wire Wire Line
	1450 6250 1450 6350
Text Notes 875  6300 0    50   ~ 0
GND
Text Notes 1025 6650 0    50   ~ 0
High Current\nDriver GND
Text Label 7575 5300 2    50   ~ 0
SDA
Text Label 7575 5375 2    50   ~ 0
SCL
Wire Wire Line
	7575 5375 6950 5375
Wire Wire Line
	7575 5300 6950 5300
Text Label 7575 5525 2    50   ~ 0
485_A
Text Label 7575 5625 2    50   ~ 0
485_B
Wire Wire Line
	6950 5525 7975 5525
Wire Wire Line
	6950 5625 7900 5625
Wire Wire Line
	8050 5725 7975 5725
Wire Wire Line
	7975 5725 7975 5525
Connection ~ 7975 5525
Wire Wire Line
	7975 5525 8050 5525
Wire Wire Line
	8050 5825 7900 5825
Wire Wire Line
	7900 5825 7900 5625
Connection ~ 7900 5625
Wire Wire Line
	7900 5625 8050 5625
Text Notes 8325 5550 0    50   ~ 0
RS485_A
Text Notes 8325 5650 0    50   ~ 0
RS485_B
Text Notes 8325 5750 0    50   ~ 0
RS485_A
Text Notes 8325 5850 0    50   ~ 0
RS485_B
Wire Wire Line
	8525 5150 8325 5150
Wire Wire Line
	8525 5250 7975 5250
Wire Wire Line
	8125 5150 7900 5150
Wire Wire Line
	7900 5150 7900 5625
Text Notes 8800 5250 0    50   ~ 0
Terminator
$Comp
L power:GNDREF #PWR015
U 1 1
P 5800 5400
AR Path="/6364A719" Ref="#PWR015"  Part="1" 
AR Path="/62037087/6364A719" Ref="#PWR?"  Part="1" 
AR Path="/620C1FB7/6364A719" Ref="#PWR?"  Part="1" 
AR Path="/620CB6A8/6364A719" Ref="#PWR?"  Part="1" 
AR Path="/620CF00E/6364A719" Ref="#PWR?"  Part="1" 
AR Path="/620F645F/6364A719" Ref="#PWR?"  Part="1" 
AR Path="/6258F4DD/6364A719" Ref="#PWR?"  Part="1" 
AR Path="/62660C03/6364A719" Ref="#PWR?"  Part="1" 
AR Path="/6266783E/6364A719" Ref="#PWR?"  Part="1" 
AR Path="/6266789E/6364A719" Ref="#PWR?"  Part="1" 
F 0 "#PWR015" H 5800 5150 50  0001 C CNN
F 1 "GNDREF" H 5805 5227 50  0001 C CNN
F 2 "" H 5800 5400 50  0001 C CNN
F 3 "" H 5800 5400 50  0001 C CNN
	1    5800 5400
	-1   0    0    -1  
$EndComp
$Comp
L power:VCC #PWR?
U 1 1
P 5800 4975
AR Path="/620F645F/6364AD0D" Ref="#PWR?"  Part="1" 
AR Path="/6364AD0D" Ref="#PWR014"  Part="1" 
F 0 "#PWR014" H 5800 4825 50  0001 C CNN
F 1 "VCC" H 5817 5148 50  0000 C CNN
F 2 "" H 5800 4975 50  0001 C CNN
F 3 "" H 5800 4975 50  0001 C CNN
	1    5800 4975
	-1   0    0    -1  
$EndComp
Wire Wire Line
	5800 4975 5800 5150
Wire Wire Line
	5800 5150 5925 5150
Wire Wire Line
	5925 5275 5800 5275
Wire Wire Line
	5800 5275 5800 5400
$Comp
L Device:D_Schottky_Small_ALT D1
U 1 1
P 1650 5275
F 0 "D1" H 1650 5375 50  0000 C CNN
F 1 "SS26SHE3_B/H" H 1650 5161 50  0000 C CNN
F 2 "Diode_SMD:D_SMA" V 1650 5275 50  0001 C CNN
F 3 "~" V 1650 5275 50  0001 C CNN
F 4 "Schottky Diode 60V SMA (DO-214AC)" H 1650 5275 50  0001 C CNN "Description"
F 5 "Vishay" H 1650 5275 50  0001 C CNN "Manufacturer"
F 6 "Schottky Diode 60V SMA (DO-214AC)" H 1650 5275 50  0001 C CNN "Desc."
F 7 "SS26SHE3_B/H" H 1650 5275 50  0001 C CNN "MPN"
	1    1650 5275
	-1   0    0    1   
$EndComp
Wire Wire Line
	1550 5275 1300 5275
Text Notes 5950 6125 0    79   ~ 0
Controller
Text Notes 1025 5975 0    50   ~ 0
Logic Power Supply\n6.5V - 12V
Text Notes 1050 4850 0    50   ~ 0
I2C Bus
Wire Wire Line
	7975 5250 7975 5525
Wire Wire Line
	3600 1250 3600 1500
Wire Wire Line
	1300 1250 3600 1250
Wire Wire Line
	3600 2900 3600 2625
Wire Wire Line
	1300 2900 3600 2900
Wire Wire Line
	3525 1350 3525 1575
Wire Wire Line
	3525 1575 4125 1575
Wire Wire Line
	1300 1350 3525 1350
Wire Wire Line
	3525 2800 3525 2550
Wire Wire Line
	3525 2550 4125 2550
Wire Wire Line
	1300 2800 3525 2800
Wire Wire Line
	3450 1450 3450 1650
Wire Wire Line
	3450 1650 4125 1650
Wire Wire Line
	1300 1450 3450 1450
Wire Wire Line
	3450 2700 3450 2475
Wire Wire Line
	3450 2475 4125 2475
Wire Wire Line
	1300 2700 3450 2700
Wire Wire Line
	3375 1550 3375 1725
Wire Wire Line
	3375 1725 4125 1725
Wire Wire Line
	1300 1550 3375 1550
Wire Wire Line
	3375 2600 3375 2400
Wire Wire Line
	3375 2400 4125 2400
Wire Wire Line
	1300 2600 3375 2600
Wire Wire Line
	3300 1650 3300 1800
Wire Wire Line
	3300 1800 4125 1800
Wire Wire Line
	1300 1650 3300 1650
Wire Wire Line
	3300 2500 3300 2325
Wire Wire Line
	3300 2325 4125 2325
Wire Wire Line
	1300 2500 3300 2500
Wire Wire Line
	3225 1750 3225 1875
Wire Wire Line
	3225 1875 4125 1875
Wire Wire Line
	1300 1750 3225 1750
Wire Wire Line
	3225 2400 3225 2250
Wire Wire Line
	3225 2250 4125 2250
Wire Wire Line
	1300 2400 3225 2400
Wire Wire Line
	3150 1850 3150 1950
Wire Wire Line
	3150 1950 4125 1950
Wire Wire Line
	1300 1850 3150 1850
Wire Wire Line
	3150 2300 3150 2175
Wire Wire Line
	3150 2175 4125 2175
Wire Wire Line
	1300 2300 3150 2300
Wire Wire Line
	3075 1950 3075 2025
Wire Wire Line
	3075 2025 4125 2025
Wire Wire Line
	1300 1950 3075 1950
Wire Wire Line
	3075 2200 3075 2100
Wire Wire Line
	3075 2100 4125 2100
Wire Wire Line
	1300 2200 3075 2200
$EndSCHEMATC
